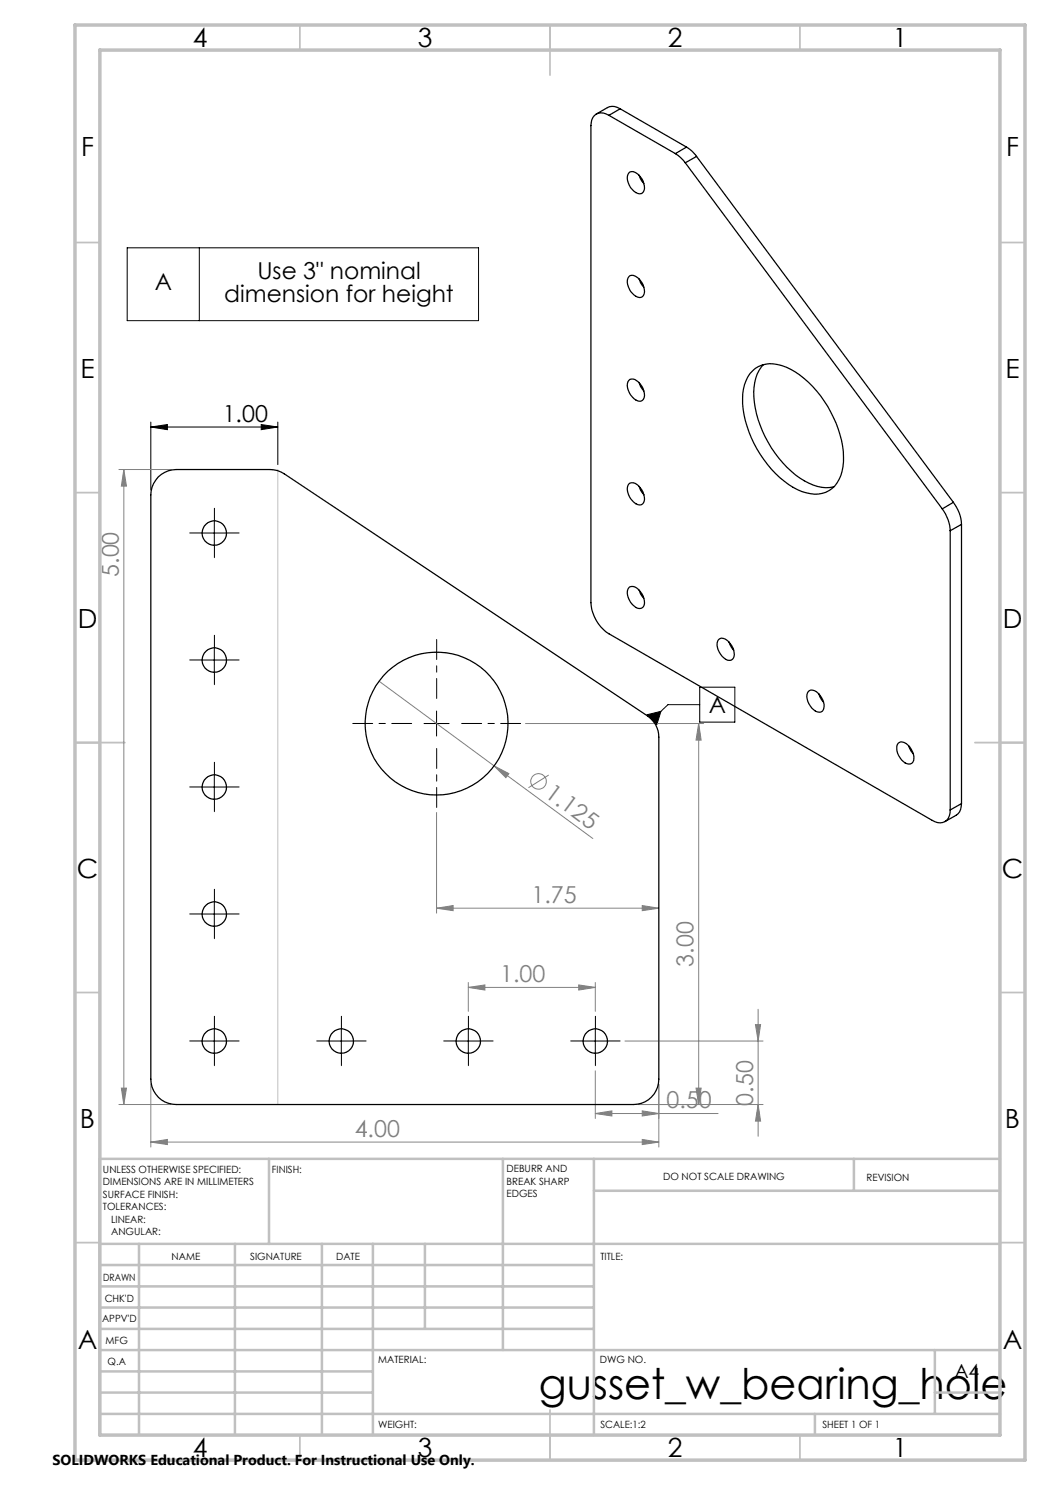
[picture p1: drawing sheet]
<svg xmlns="http://www.w3.org/2000/svg" width="210mm" height="297mm" viewBox="0 0 210 297" stroke-linecap="round" stroke-linejoin="round" font-family="sans-serif">
<g fill="none" stroke="#808080" stroke-width=".2">
<path d="M23.8 93.9h10.5M24.8 93.9l.5 3.3h-1zM24.8 93.9v127M75.8 136.2l23 17M98.8 153.2l3 1.5-.6 .8zM98.8 153.2l19.8 14.5M105.1 144.7h35.6M109.7 155l-4 2.5M139.7 144.7l.5 3.3h-1zM139.7 144.7v76.2M87.3 162.5v20.1M87.3 181.6l3.3-.5v1z"/>
<path d="M87.3 181.6h44.5M93.7 197.5l3.3-.5v1zM93.7 196.5v5.8M93.7 197.5h25.4M115.7 197l3.4 .5-3.4 .5zM119.1 196.5v5.8M128.4 181.1l3.4 .5-3.4 .5zM24.3 217.6h1l-.5 3.3zM30.2 216.8v12.6M119.1 214.2v9.5M125 208.2h27.6M131.8 216.8v12.6"/>
<path d="M139.2 217.6h1l-.5 3.3zM151.1 204.9h1l-.5 3.3zM151.6 201.9v25.4M23.8 220.9h10.5M30.2 228.4l3.3-.5v1zM30.2 228.4h101.6M119.1 222.7l3.3-.5v1zM119.1 222.7h24.5M127.7 220.9h24.9M128.4 227.9l3.4 .5-3.4 .5zM128.4 222.2l3.4 .5-3.4 .5zM151.6 220.9l.5 3.3h-1z"/>
<circle cx="107.7" cy="156.3" r="1.55"/>
</g>
<g fill="none" stroke="#000" stroke-width=".2">
<path d="M25.4 49.6h70.3v14.5h-70.3zM39.9 49.6v14.5M30.2 85.4l3.3-.5v1zM30.2 84.4v13.6M30.2 85.4h25.4M52.2 84.9l3.4 .5-3.4 .5zM55.6 84.4v8.5M40.4 106.6h5M42.9 104.1v5M40.4 132h5M42.9 129.5v5M139.9 137.4h7.1v7h-7.1z"/>
<path d="M40.4 157.4h5M42.9 154.9v5M84.8 144.7h5M87.3 142.2v5M129.4 142.9l2.8-.6-.9 2.7zM139.9 140.9h-6.3l-3.2 3.1M40.4 182.8h5M42.9 180.3v5M40.4 208.2h5M42.9 205.7v5M65.8 208.2h5M68.3 205.7v5"/>
<path d="M91.2 208.2h5M93.7 205.7v5M116.6 208.2h5M119.1 205.7v5"/>
</g>
<path d="M87.3 139.7v-11.8M82.3 144.7h-11.8M87.3 149.7v11.8M92.3 144.7h11.8" fill="none" stroke="#000" stroke-width=".2" stroke-dasharray="15.2 1.3 1.3 1.3" stroke-dashoffset="11.3"/>
<g fill="none" stroke="#000" stroke-width=".2" stroke-dasharray="15.2 1.3 1.3 1.3">
<path d="M40.4 106.6h-2.5M42.9 104.1v-2.4M42.9 109.1v2.4M45.4 106.6h2.4M40.4 132h-2.5M42.9 129.5v-2.4M42.9 134.5v2.4M45.4 132h2.4M40.4 157.4h-2.5M42.9 154.9v-2.4M42.9 159.9v2.4M45.4 157.4h2.4"/>
<path d="M40.4 182.8h-2.5M42.9 180.3v-2.4M42.9 185.3v2.4M45.4 182.8h2.4M40.4 208.2h-2.5M42.9 205.7v-2.4M42.9 210.7v2.4M45.4 208.2h2.4M65.8 208.2h-2.5M68.3 205.7v-2.4M68.3 210.7v2.4M70.8 208.2h2.4"/>
<path d="M91.2 208.2h-2.5M93.7 205.7v-2.4M93.7 210.7v2.4M96.2 208.2h2.4M116.6 208.2h-2.5M119.1 205.7v-2.4M119.1 210.7v2.4M121.6 208.2h2.4"/>
</g>
<path d="M55.6 93.9v127" fill="none" stroke="#c0c0c0" stroke-width=".2"/>
<g fill="none" stroke="#c0c0c0" stroke-width=".35">
<path d="M60 5v5M110 5v10M160 5v5M15 48.5h5M200 48.5h5M15 98.5h5M200 98.5h5M15 148.5h10M195 148.5h10M15 198.5h5M200 198.5h5M15 248.5h5"/>
<path d="M200 248.5h5M60 287v5M110 282v10M160 287v5"/>
</g>
<g fill="none" stroke="#c0c0c0" stroke-width=".5">
<path d="M53.8 231.8v17M100.6 231.8v38.2M118.8 231.8v55.2M118.8 238.2h81.2M170.8 231.8v6.4M200 231.8h-180v55.2M20 248.8h180M20 257.3h98.8M20 253h98.8M27.8 248.8v38.2M47 248.8v38.2M64.4 248.8v38.2"/>
<path d="M74.6 248.8v38.2M85 248.8v17M20 265.8h98.8M20 261.5h98.8M20 278.5h54.6M20 274.3h54.6M20 270h180M187 278.5h13M187 270v12.8M20 282.8h180M163 282.8v4.2"/>
</g>
<path d="M15 5h190v287h-190zM20 10h180v277h-180z" fill="none" stroke="#c0c0c0" stroke-width=".7"/>
<g fill="#000">
<path d="M129.4 142.9l2.8-.6-.9 2.7z"/>
<path d="M52.2 84.9l3.4 .5-3.4 .5zM30.2 85.4l3.3-.5v1z"/>
</g>
<g fill="#808080">
<path d="M98.8 153.2l3 1.5-.6 .8z"/>
<path d="M128.4 227.9l3.4 .5-3.4 .5zM30.2 228.4l3.3-.5v1zM115.7 197l3.4 .5-3.4 .5zM93.7 197.5l3.3-.5v1z"/>
<path d="M119.1 222.7l3.3-.5v1zM128.4 222.2l3.4 .5-3.4 .5zM87.3 181.6l3.3-.5v1zM128.4 181.1l3.4 .5-3.4 .5z"/>
<path d="M24.3 217.6h1l-.5 3.3zM24.8 93.9l.5 3.3h-1z"/>
<path d="M151.1 204.9h1l-.5 3.3zM151.6 220.9l.5 3.3h-1zM139.7 144.7l.5 3.3h-1zM139.2 217.6h1l-.5 3.3z"/>
</g>
<g fill="none" stroke="#000" stroke-width=".25">
<path d="M121.8 23.1a2.19 2.19 0 0 0-2.5-.3 2.19 2.19 0 0 0-1.1 2.3v95.4a8 8 0 0 0 3.6 6.2l64.6 37.4a2.2 2.2 0 0 0 2.6 .2 2.2 2.2 0 0 0 1-2.3M121.8 23.1l13.3 7.6M124 21.8a2.5 2.5 0 0 0-2.5-.3l-2.3 1.3M124 21.8l-2.2 1.3M124 21.8l13.3 7.6M125.8 34.6a1.35 1.35 0 0 1 1.9 .4 3.3 3.3 0 0 1 1 3.3 1.17 1.17 0 0 1-1.9 0 3.4 3.4 0 0 1-1.2-3.4zM127.8 35.1l.3 .7 .7 .9M135.1 30.7l1 .8 1 1.1M137.1 32.6l51.4 69.2M137.3 29.4a6.2 6.2 0 0 1 2 1.9M137.3 29.4l-2.2 1.3M139.3 31.3l-2.2 1.3"/>
<path d="M139.3 31.3l51.4 69.2M125.8 55.3a1.35 1.35 0 0 1 1.9 .4 3.3 3.3 0 0 1 1 3.4 1.17 1.17 0 0 1-1.9-.1 3.4 3.4 0 0 1-1.2-3.4zM127.8 55.8l.3 .7 .7 1M125.8 76.1a1.35 1.35 0 0 1 1.9 .3 3.3 3.3 0 0 1 1 3.4 1.17 1.17 0 0 1-1.9 0 3.4 3.4 0 0 1-1.2-3.5zM127.8 76.5l.3 .8 .7 .9M150.5 74.2a5.6 5.6 0 0 1 5.9-1.1 19.1 19.1 0 0 1 10.3 10.4 16.2 16.2 0 0 1 1.5 11.6 5.3 5.3 0 0 1-6.9 3.5 17.3 17.3 0 0 1-9.3-7.7 19.2 19.2 0 0 1-3.3-13.1 7.1 7.1 0 0 1 1.8-3.6zM152.7 72.9a8.9 8.9 0 0 0-1.8 7.6 22.4 22.4 0 0 0 10 15.7 7.7 7.7 0 0 0 5.9 1.2M31.6 95.4a5.4 5.4 0 0 1 3.6-1.5h18.8a5 5 0 0 1 2.8 .9l72.7 48.4a5.1 5.1 0 0 1 2.3 4.2v68.4a5.1 5.1 0 0 1-5.1 5.1h-91.5a5.1 5.1 0 0 1-5-5.1v-116.8a5.2 5.2 0 0 1 1.4-3.6zM125.8 96.8a1.41 1.41 0 0 1 1.9 .4 3.3 3.3 0 0 1 1 3.4 1.17 1.17 0 0 1-1.9-.1 3.2 3.2 0 0 1-1-3.7zM127.8 97.3l.3 .7 .7 1M125.8 117.5a1.41 1.41 0 0 1 1.9 .4 3.3 3.3 0 0 1 1 3.4 1.21 1.21 0 0 1-1.9-.1 3.3 3.3 0 0 1-1.2-3.4zM127.8 118l.3 .7 .7 1"/>
<path d="M188.5 101.8a7.9 7.9 0 0 1 1.5 4.3M190 106.1v55.9M190.7 100.5a7.6 7.6 0 0 1 1.6 4.4M190.7 100.5l-2.2 1.3M192.3 104.9l-2.3 1.2M192.3 104.9v55.8M143.7 127.9a1.4 1.4 0 0 1 2 .4 3.1 3.1 0 0 1 .9 3.4 1.21 1.21 0 0 1-1.8-.1 3.3 3.3 0 0 1-1.3-3.4zM145.8 128.4l.3 .7 .6 .9M161.7 138.3a1.56 1.56 0 0 1 2.3 .7 2.54 2.54 0 0 1 .4 3.3 1.65 1.65 0 0 1-2-.7 2.87 2.87 0 0 1-.7-3.3zM163.8 138.7l.2 .8 .7 .9M179.6 148.7a1.4 1.4 0 0 1 2 .3 3.1 3.1 0 0 1 1 3.4 1.21 1.21 0 0 1-1.9-.1 3.3 3.3 0 0 1-1.2-3.4zM181.7 149.1l.5 1.2 .5 .5"/>
<path d="M192.3 160.7a2.68 2.68 0 0 1-1.1 2.4l-2.2 1.2M192.3 160.7l-2.3 1.3"/>
<circle cx="42.9" cy="106.6" r="2.43"/>
<circle cx="42.9" cy="132" r="2.43"/>
<circle cx="42.9" cy="157.4" r="2.43"/>
<circle cx="87.3" cy="144.7" r="14.3"/>
<circle cx="42.9" cy="182.8" r="2.43"/>
<circle cx="42.9" cy="208.2" r="2.43"/>
<circle cx="68.3" cy="208.2" r="2.43"/>
<circle cx="93.7" cy="208.2" r="2.43"/>
<circle cx="119.1" cy="208.2" r="2.43"/>
</g>
<text font-size="8.5" x="107.8" y="279.7">gusset_w_bearing_hole</text>
<g font-size="5.3">
<text x="38.5" y="9.5">4</text>
<text x="83.5" y="9.5">3</text>
<text x="133.6" y="9.5">2</text>
<text x="178.6" y="9.5">1</text>
<text x="16.2" y="31.2">F</text>
<text x="201.2" y="31.2">F</text>
<text x="16.1" y="75.5">E</text>
<text x="201.1" y="75.5">E</text>
<text x="15.5" y="125.5">D</text>
<text x="200.5" y="125.5">D</text>
<text x="15.4" y="175.5">C</text>
<text x="200.4" y="175.5">C</text>
<text x="16" y="225.5">B</text>
<text x="201" y="225.5">B</text>
<text x="15.5" y="269.7">A</text>
<text x="200.5" y="269.7">A</text>
<text x="38.5" y="291.5">4</text>
<text x="83.5" y="291.5">3</text>
<text x="133.6" y="291.5">2</text>
<text x="178.6" y="291.5">1</text>
</g>
<g font-size="4.7">
<text x="31" y="58.1">A</text>
<text x="51.5" y="55.8">Use 3&quot; nominal</text>
<text x="44.9" y="60.3">dimension for height</text>
<text x="44.5" y="84.4">1.00</text>
<text x="141.8" y="142.7">A</text>
</g>
<g font-size="4.7" fill="#808080">
<text x="23.8" y="115.4" transform="rotate(-90 23.8 115.4)">5.00</text>
<text x="108.8" y="159.2" transform="rotate(36 108.8 159.2)">1.125</text>
<text x="106.3" y="180.6">1.75</text>
<text x="100" y="196.5">1.00</text>
<text x="138.7" y="193.4" transform="rotate(-90 138.7 193.4)">3.00</text>
<text x="133.3" y="221.7">0.50</text>
<text x="150.6" y="221.2" transform="rotate(-90 150.6 221.2)">0.50</text>
<text x="70.9" y="227.4">4.00</text>
</g>
<text font-size="3.9" x="190.9" y="275.5">A4</text>
<text font-size="2.9" x="10.5" y="292.9">SOLIDWORKS Educational Product. For Instructional Use Only.</text>
<g font-size="2">
<text x="20.6" y="234.6">UNLESS OTHERWISE SPECIFIED:</text>
<text x="20.6" y="237.1">DIMENSIONS ARE IN MILLIMETERS</text>
<text x="20.6" y="239.6">SURFACE FINISH:</text>
<text x="54.4" y="234.6">FINISH:</text>
<text x="101.3" y="234.5">DEBURR AND</text>
<text x="101.3" y="237">BREAK SHARP</text>
<text x="101.3" y="239.5">EDGES</text>
<text x="132.6" y="236">DO NOT SCALE DRAWING</text>
<text x="173.3" y="236.2">REVISION</text>
<text x="20.6" y="242.1">TOLERANCES:</text>
<text x="22.2" y="244.6">LINEAR:</text>
<text x="22.2" y="247.1">ANGULAR:</text>
<text x="34.3" y="252">NAME</text>
<text x="50" y="251.9">SIGNATURE</text>
<text x="67.2" y="251.9">DATE</text>
<text x="120.1" y="251.9">TITLE:</text>
<text x="20.6" y="256.1">DRAWN</text>
<text x="20.9" y="260.3">CHK'D</text>
<text x="20.4" y="264.4">APPV'D</text>
<text x="21.1" y="268.8">MFG</text>
<text x="21.5" y="273">Q.A</text>
<text x="75.6" y="272.5">MATERIAL:</text>
<text x="120" y="272.5">DWG NO.</text>
<text x="75.6" y="285.5">WEIGHT:</text>
<text x="120.1" y="285.6">SCALE:1:2</text>
<text x="164.5" y="285.6">SHEET 1 OF 1</text>
</g>
</svg>
